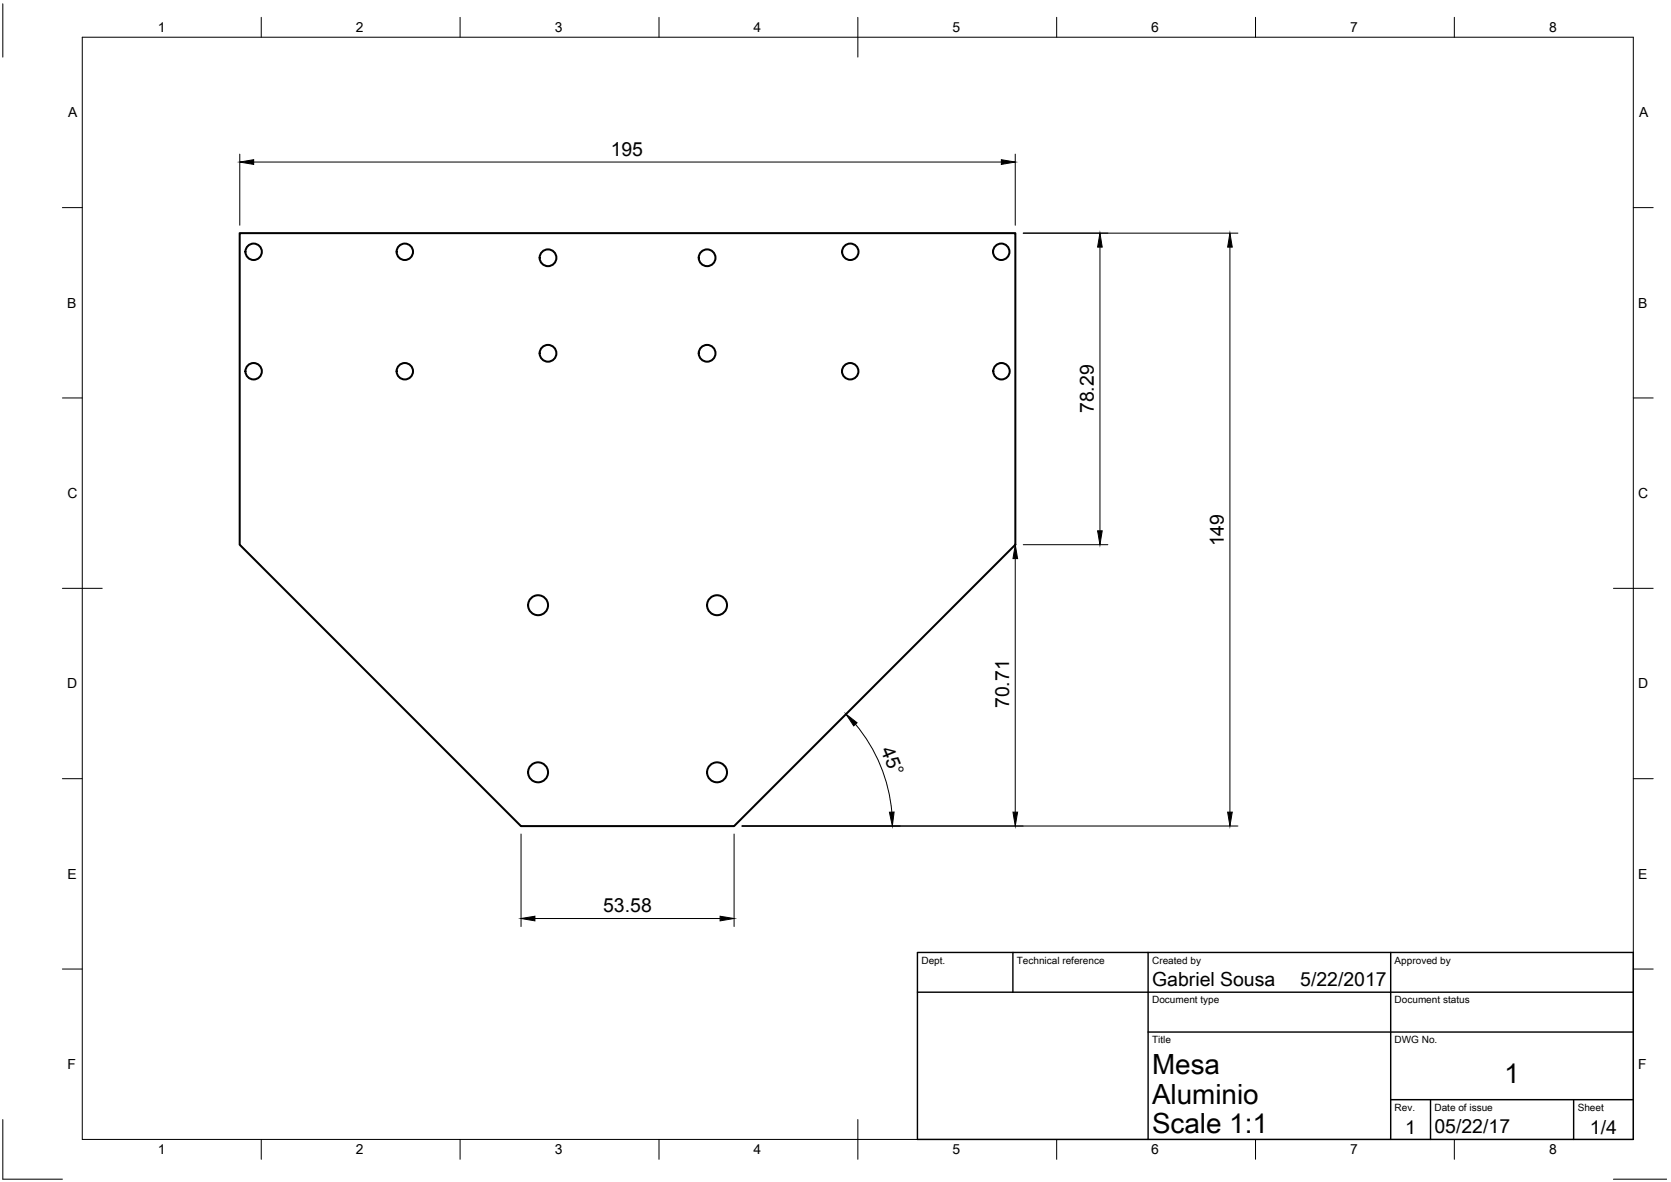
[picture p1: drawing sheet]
<svg xmlns="http://www.w3.org/2000/svg" width="420mm" height="297mm" viewBox="0 0 420 297" stroke-linecap="round" stroke-linejoin="round" font-family="sans-serif">
<!-- layer: Visible -->
<g fill="none" stroke="#000" stroke-width=".51">
<path d="M60.3 58.6h195v78.3l-70.7 70.7h-53.6l-70.7-70.7z"/>
<circle cx="63.8" cy="63.3" r="2.06"/>
<circle cx="101.8" cy="63.3" r="2.06"/>
<circle cx="137.8" cy="64.8" r="2.11"/>
<circle cx="177.8" cy="64.8" r="2.11"/>
<circle cx="213.8" cy="63.3" r="2.06"/>
<circle cx="251.8" cy="63.3" r="2.06"/>
<circle cx="63.8" cy="93.3" r="2.06"/>
<circle cx="101.8" cy="93.3" r="2.06"/>
<circle cx="137.8" cy="88.8" r="2.11"/>
<circle cx="177.8" cy="88.8" r="2.11"/>
<circle cx="213.8" cy="93.3" r="2.06"/>
<circle cx="251.8" cy="93.3" r="2.06"/>
<circle cx="135.3" cy="152.1" r="2.51"/>
<circle cx="180.3" cy="152.1" r="2.51"/>
<circle cx="135.3" cy="194.1" r="2.51"/>
<circle cx="180.3" cy="194.1" r="2.51"/>
</g>
<!-- layer: Border -->
<g fill="none" stroke="#000" stroke-width=".25">
<path d="M.7 1v13.4M20.7 9.4h390v276.9h-390zM65.7 4.4v5M115.7 4.4v5M165.7 4.4v5M215.7 4.4v10M265.7 4.4v5M315.7 4.4v5M365.7 4.4v5M15.7 52.2h5M410.7 52.2h5M15.7 100h5"/>
<path d="M410.7 100h5M15.7 147.8h10M405.7 147.8h10M15.7 195.7h5M410.7 195.7h5M15.7 243.5h5M410.7 243.5h5M.7 281.3v15h15M65.7 286.3v5M115.7 286.3v5M165.7 286.3v5M215.7 281.3v10"/>
<path d="M265.7 286.3v5M315.7 286.3v5M365.7 286.3v5M405.7 296.3h13.4"/>
</g>
<!-- layer: TitleBlock -->
<path d="M230.7 239.4h180v46.9h-180zM254.7 239.4v9.9M288.7 239.4v46.9M349.7 239.4v46.9M230.7 249.3h180M288.7 259.4h122M349.7 276.4h61M359.7 276.4v9.9M395.7 276.4v9.9" fill="none" stroke="#000" stroke-width=".36"/>
<!-- layer: Dimensions -->
<g fill="none" stroke="#000" stroke-width=".25">
<path d="M60.3 38.7v17.9M255.3 38.7v17.9M63.8 40.7h188M257.3 58.6h54M276.6 62.1v71.3M309.3 62.1v142M257.3 136.9h21.3M255.3 140.4v63.7M215.1 182a39.8 39.8 0 0 1 9.1 22.1M131 209.6v23.2M184.6 209.6v23.2M186.6 207.6h124.7"/>
<path d="M134.5 230.8h46.6"/>
</g>
<path d="M60.3 40.7l3.5-.6v1.2zM251.8 40.1l3.5 .6-3.5 .6zM276.6 58.6l.5 3.5h-1.1zM309.3 58.6l.5 3.5h-1.1zM276 133.4h1.1l-.5 3.5zM255.3 136.9l.6 3.5h-1.2zM212.7 179.5l2.8 2.1-.8 .8zM223.6 204.1h1.2l-.4 3.5zM254.7 204.1h1.2l-.6 3.5zM308.7 204.1h1.1l-.5 3.5zM131 230.8l3.5-.5v1.1zM181.1 230.3l3.5 .5-3.5 .6z" fill="#000" stroke="#000" stroke-width=".25"/>
<g font-size="7">
<text x="289.7" y="269.9">Mesa</text>
<text x="378.2" y="272.3">1</text>
<text x="289.7" y="277.3">Aluminio</text>
<text x="289.7" y="284.8">Scale 1:1</text>
</g>
<g font-size="4.9">
<text x="153.6" y="39.2">195</text>
<text x="275" y="103.8" transform="rotate(-90 275 103.8)">78.29</text>
<text x="307.7" y="137.3" transform="rotate(-90 307.7 137.3)">149</text>
<text x="253.7" y="178" transform="rotate(-90 253.7 178)">70.71</text>
<text x="221.4" y="188.5" transform="rotate(68 221.4 188.5)">45°</text>
<text x="151.7" y="229.3">53.58</text>
<text x="289.7" y="247.8">Gabriel Sousa</text>
<text x="326.9" y="247.8">5/22/2017</text>
<text x="353.3" y="285">1</text>
<text x="360.7" y="284.8">05/22/17</text>
<text x="399.8" y="284.9">1/4</text>
</g>
<g font-size="3.5">
<text x="39.7" y="8.1">1</text>
<text x="89.5" y="8.1">2</text>
<text x="139.5" y="8.1">3</text>
<text x="189.4" y="8.1">4</text>
<text x="239.5" y="8.1">5</text>
<text x="289.4" y="8.1">6</text>
<text x="339.5" y="8.1">7</text>
<text x="389.5" y="8.1">8</text>
<text x="17.1" y="29.5">A</text>
<text x="412.1" y="29.5">A</text>
<text x="16.9" y="77.3">B</text>
<text x="411.9" y="77.3">B</text>
<text x="16.9" y="125.2">C</text>
<text x="411.9" y="125.2">C</text>
<text x="16.9" y="173">D</text>
<text x="411.9" y="173">D</text>
<text x="16.9" y="220.9">E</text>
<text x="411.9" y="220.9">E</text>
<text x="16.9" y="268.7">F</text>
<text x="411.9" y="268.7">F</text>
<text x="39.7" y="290.1">1</text>
<text x="89.5" y="290.1">2</text>
<text x="139.5" y="290.1">3</text>
<text x="189.4" y="290.1">4</text>
<text x="239.5" y="290.1">5</text>
<text x="289.4" y="290.1">6</text>
<text x="339.5" y="290.1">7</text>
<text x="389.5" y="290.1">8</text>
</g>
<g font-size="2.5">
<text x="231.7" y="242.1">Dept.</text>
<text x="255.7" y="242.1">Technical reference</text>
<text x="289.7" y="242.1">Created by</text>
<text x="350.7" y="242.1">Approved by</text>
<text x="289.7" y="252.1">Document type</text>
<text x="350.7" y="252.1">Document status</text>
<text x="289.7" y="262.1">Title</text>
<text x="350.7" y="262.1">DWG No.</text>
<text x="350.7" y="279.1">Rev.</text>
<text x="360.7" y="279.1">Date of issue</text>
<text x="396.7" y="279.1">Sheet</text>
</g>
</svg>
